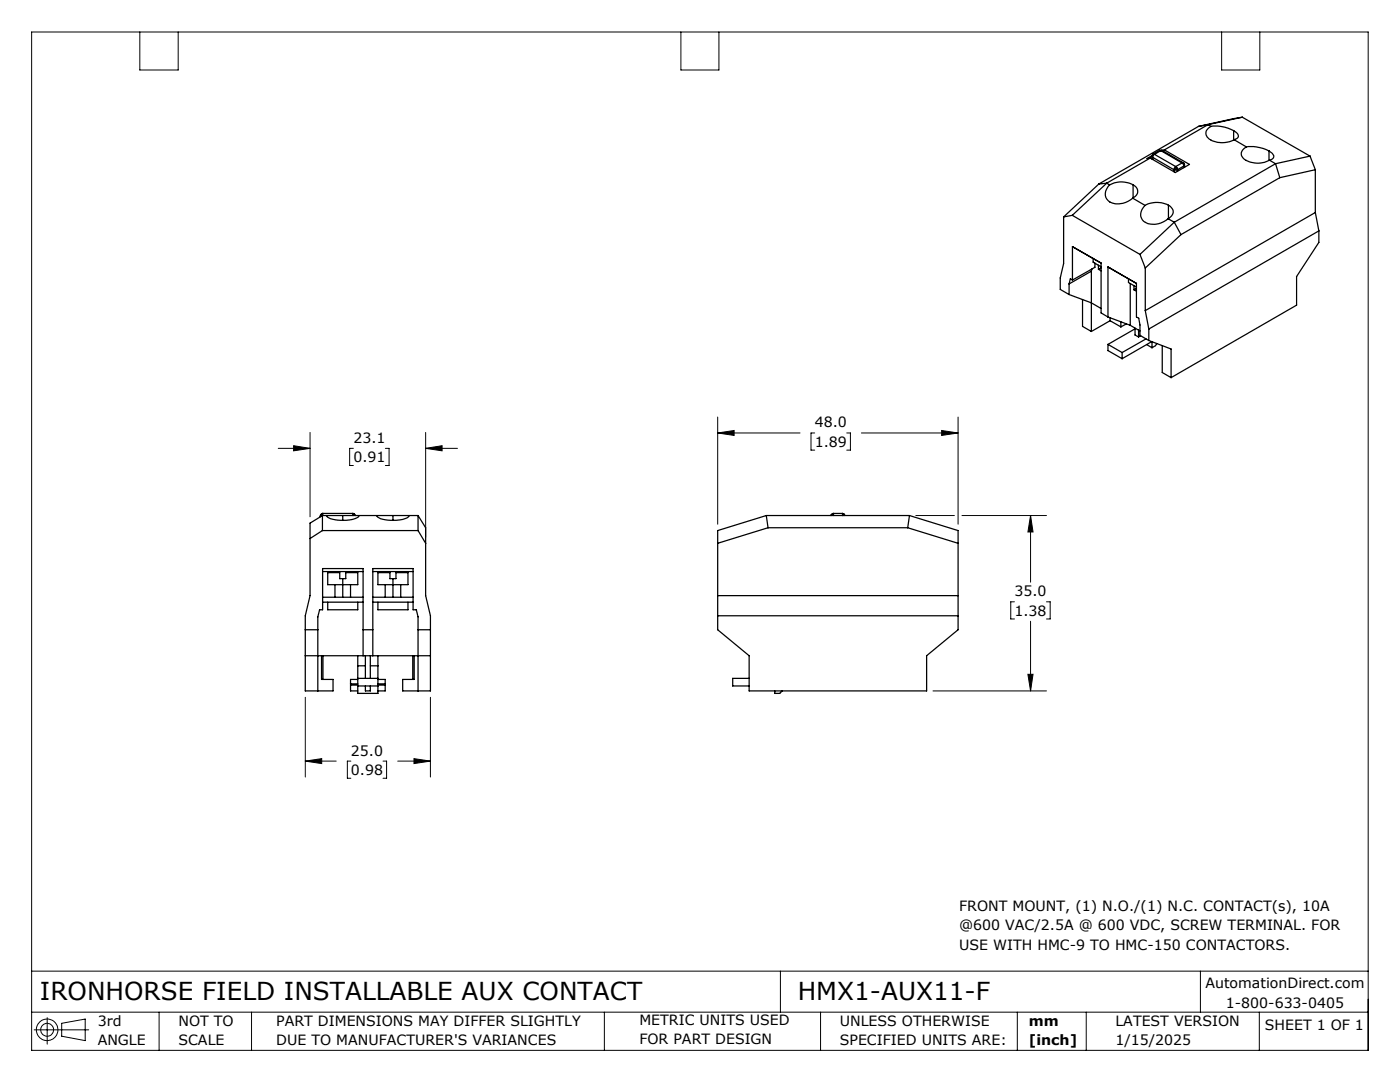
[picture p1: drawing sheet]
<svg xmlns="http://www.w3.org/2000/svg" width="279mm" height="216mm" viewBox="0 0 279 216" stroke-linecap="round" stroke-linejoin="round" font-family="sans-serif">
<g fill="none" stroke="#000" stroke-width=".25">
<path d="M219.3 36.7l-7 6.6M220.9 36.5l-6.9 6.5M220.9 36.5l.5 .4M220.9 36.5l-1.6 .2M221.4 36.9a2.1 2.1 0 0 0 .1 3.4 4.3 4.3 0 0 0 4.6-.8M226.1 39.5l2.4 1.5M226.1 36.9a1.42 1.42 0 0 1 1 1.3 1.42 1.42 0 0 1-1 1.3M226.1 36.9a5 5 0 0 0-4.7 0M226.1 36.9v2.6M229.6 31.5l-8.7 5M229.9 31.2l.1 .2M229.9 31.2v.6"/>
<path d="M229.9 31l-1 .6 .7-.1M230 31.4l4.3 2.5M230 31.4v.4M230.2 30.8l-.3 .4M230.2 30.8h.2M230.4 30.8l-.4 .6M230.4 30.8l-.4 .1-.1 .3M230.4 30.8l4.2 2.4M231.4 30h.5M231.4 30l.3 .1M231.4 30l-1.2 .8M231.7 30.1l-1.3 .7"/>
<path d="M231.7 30.1l4.2 2.4M231.9 30l-.2 .1M231.9 30l4.2 2.5M232.4 29.9l5 2.9-2.8 1.6-5-2.9M232.4 29.9l-.6 .1M234.3 33.9h.7M234.3 33.9v.4M234.6 33.2l-.3 .7M234.6 33.2l.3 .3M234.9 33.5l-.6 .4M234.9 33.5l.1 .4M235 33.9v.3"/>
<path d="M235.9 32.5l.4 .6M235.9 32.5l-1.3 .7M236.1 32.5l.3 .4M236.1 32.5h-.2M236.1 32.5l.2 .2v.4M236.3 33.1l-1.3 .8M236.3 33.1v.3M236.4 32.9l-.1 .2M236.4 32.9v.5M239.2 25.2l-19.9 11.5M241.1 24.9l.6 .3M241.1 24.9l-8.7 5"/>
<path d="M241.1 24.9l-1.9 .3M241.7 25.2a1.4 1.4 0 0 0-1 1.3 1.4 1.4 0 0 0 .9 1.4 4.9 4.9 0 0 0 4.7 0M241.7 25.2a7.4 7.4 0 0 1 4.5 .9M246.2 26.1l.3 .2a.8 .8 0 0 1 .7 .9 .8 .8 0 0 1-.9 .7M246.2 26.1v1.8M246.3 27.9l2.4 1.4M247.9 23.4l-6.8 1.5M247.9 23.4l13.5 7.8M247.9 23.4l-8.7 1.8M248.7 29.3a1.45 1.45 0 0 0-1 1.5 1.45 1.45 0 0 0 1.3 1.3 4.8 4.8 0 0 0 4.3-.1M248.7 29.3a7.5 7.5 0 0 1 4.6 .8M253.3 30.1l.3 .3a.81 .81 0 0 1 .6 .9 .81 .81 0 0 1-.9 .7"/>
<path d="M253.3 30.1v1.9M253.3 32l1.3 .7M254.6 32.7l-20.2 11.6M254.6 32.7l.8 2.8M255.4 35.5l-19.7 11.3M261.4 31.2l-6.8 1.5M261.4 31.2l1.1 2.7M262.5 33.9l-7.1 1.6M262.5 33.9v8.5M212.3 43.3v9.3l-.7 2.9v2.2l1.8 1.1M213.4 56.7v2.1M213.4 58.8l4.4 1.6 1.9 1.2"/>
<path d="M214 43l13.5 7.8M214 43l-1.7 .3M214 49.2l5.7 3.3v9.9l1.4 .9M214 49.2v6.7M214 55.9l-.4-.3-.2 1.1M214 49.2l.5 .3M216 59.8v5.3l1.8 1M217.8 54.1v12M217.8 54.1l-4.4 2.6M217.9 53.7l-.1 .4M218.2 51.6v.7l1.5 .9M218.5 52.5v.8l-4.5 2.6"/>
<path d="M219.2 52.9v.8M219.2 53.7l.5 .3M219.7 53.4l-.5 .3M221.1 53.3l5.7 3.3v6.7l.5 .2 .2 1.3v2.1l1.8 1M221.1 53.3v10M221.1 53.3l.4 .2M225.2 55.6v.8l1.6 .9M225.6 56.6v8.3M226.3 57v.8M226.3 57.8l.5 .3M226.8 57.5l-.5 .3M227.5 50.8l1.1 2.7"/>
<path d="M228.5 41a2.04 2.04 0 0 0-.8 2.3 2.04 2.04 0 0 0 2 1.4 4.4 4.4 0 0 0 3.4-1.1M228.6 53.5v8.5M233.1 43.6l1.3 .7M233.2 41a1.4 1.4 0 0 1 .9 1.3 1.4 1.4 0 0 1-1 1.3M233.2 41a4.9 4.9 0 0 0-4.7 0M233.2 41v2.6M234.4 44.3l-6.9 6.5M234.4 44.3l1.3 2.5M235.7 46.8l-7.1 6.7M262.5 42.4l-33.9 19.6M262.5 42.4l.7 3.7M263.2 46.1l-33.9 19.6"/>
<path d="M263.2 46.1v2.3l-4.4 6.8v5.7l-25.1 14.5M221.1 68.7v1.3l2.8 1.6M221.1 63.3l4.5 1.6M221.1 68.7l2.8 1.6M221.5 63.4v.6M221.5 64l-3.7 2.1M221.5 64l2.2 1.2M223.7 64.2v1M223.9 70.3v1.3M224.8 64.6l-1.1 .6M225.6 64.9l1.9 1.1M226.5 65.5v1.4l.7 .3"/>
<path d="M226.5 65.6l-5.4 3.1M227.2 65.9v1.3M227.6 67l-.4 .2M228.6 62l.7 3.7M228.7 67.6l-4.8 2.7M228.8 68.8l1.1 .6M229.3 65.7v2.2M229.3 67.9l4.4 1.7v5.8M229.9 68.2l-6 3.4M229.9 68.2v1.2M230.9 68.5l-.3 .5-.7 .4M232 69v5.3l1.7 1.1"/>
<path d="M63.9 103h.2M63.9 103v.1M64.1 103h.1M64.3 102.9v3M64.3 102.9h.9M64.3 105.9h19.1M64.3 102.9l-2.4 1.5v14.5l-1 4v15h5.6v-2.3h-2.3v-4.8M64.3 105.9l-2.4 1.6M64.4 114.1h8.1M64.4 119.2h8.1M64.4 102.4l-.2 .2-.1 .4M64.4 102.4l-.3 .2-.2 .4"/>
<path d="M64.4 102.4v.5M64.4 102.4h6M65.2 102.9v.1a4.5 4.5 0 0 0 3.2 .8M65.2 102.9h3.2M65.4 114.3h2.4v1.2h1.2v-1.2h2.4v2.4h-6zM66.9 116.7v2.5M68.4 102.9h3.2M68.4 102.9v.9M68.4 115.5v3.7M70 116.7v2.5M70.4 102.4l.4 .2M70.4 102.4v.5"/>
<path d="M70.8 102.6l.1 .3M70.8 102.6l-.3 .3M71.6 102.9l-.1 .3-1.2 .4-1.9 .2M71.6 102.9h3.6M74.4 114.1h8M74.4 119.2h8M75.2 102.9v.1a4.5 4.5 0 0 0 3.2 .8M75.2 102.9h3.2M75.4 114.3h2.4v1.2h1.2v-1.2h2.4v2.4h-6zM76.9 116.7v2.5M78.4 102.9h3.3M78.4 102.9v.9"/>
<path d="M78.4 115.5v3.7M80 116.7v2.5M81.7 102.9l-.5 .4-.8 .3-2 .2M81.7 102.9h1.7M83.4 102.9v3M83.4 102.9l1.5 2.4v13.6l1 4v15h-5.5v-2.3h2.3v-4.8M83.4 105.9l1.5 2.5M143.2 118.9h48M152.9 102.9h28.6M152.9 102.9l-9.7 3v19.8l6.3 5.1v7.1h35.4v-7.1l6.3-5.1v-19.8l-9.7-3M152.9 102.9l.4 2.4M153.3 105.3l-10.1 3.1"/>
<path d="M153.3 105.3h27.9M166.3 102.4v.2M166.3 102.4l-.4 .2-.1 .3 .1-.2 .4-.1M166.3 102.6v.3M166.3 102.4h1.8M168.1 102.4l.4 .2M168.1 102.4v.5M168.5 102.6l.1 .3M168.5 102.6l-.3 .3M181.2 105.3l10 3.1M181.5 102.9l-.3 2.4M60.9 125.7h2.5"/>
<path d="M60.9 130.8h25M64.4 120.2h8.1M64.5 130.8v4.8M65.4 120.2v1.5h6v-1.5M70 136.5h1.4M70 136.7h1.4M71.4 132.9v2.5M71.4 135.4v3h4v-3M71.4 130.8v2.1M71.4 135.6h-1.4v2.3h1.4M71.4 135.4h4M71.4 136.9h4"/>
<path d="M71.4 132.9h1.5M72.5 130.8v-17.3h-8.1v8.2h-.6l-.4 1.4v14.8M72.5 125.7h1.9M72.9 136.9v1h1v-1M72.9 130.8v4.6M73.9 130.8v4.6M73.9 132.9h1.5M74.4 130.8v-17.3h8v8.2h.7l.3 1.4v14.8M74.4 120.2h8M75.4 132.9v2.5M75.4 120.2v1.5h6v-1.5M75.4 130.8v2.1"/>
<path d="M75.4 135.6h1.5v2.3h-1.5M75.4 136.5h1.5M75.4 136.7h1.5M82.4 130.8v4.8M83.4 125.7h2.5M143.2 122.9h48M149.5 135.4h-3.3v1.5h3.3M154.6 137.9v.5h1l.5-.5"/>
</g>
<g fill="none" stroke="#000" stroke-width=".2">
<path d="M6.3 6.4h266.7v203.2h-266.7zM27.9 6.4v7.6h7.7v-7.6M135.9 6.4v7.6h7.6v-7.6M243.8 6.4v7.6h7.6v-7.6M55.5 89.5h6.4M58.6 88.9l3.3 .6-3.3 .5zM61.9 86.3v16.8M70.5 89.5h-.7v3.4h.7M76.9 89.5h.7v3.4h-.7M84.9 89.5l3.3-.6v1.1zM84.9 89.5h6.4M84.9 86.3v20.8"/>
<path d="M143.2 86.4l3.3-.5v1zM143.2 86.4h16.5M143.2 83.2v21.4M162.6 86.4h-.7v3.4h.7M169 86.4h.7v3.4h-.7M171.9 86.4h19.3M187.9 85.9l3.3 .5-3.3 .5zM191.2 83.2v21.4M182.8 102.9h7.7M192 102.9h16.8M205.7 102.9l.5 3.3h-1.1zM205.7 102.9v13.3"/>
<path d="M60.9 139.1v15.9M85.9 139.1v15.9M186.2 137.9h22.6M202.5 120.1h-.8v3.4h.8M205.1 134.5h1.1l-.5 3.4zM205.7 124v13.9M208.8 120.1h.8v3.4h-.8M60.9 151.9l3.3-.5v1zM60.9 151.9h6.2M70 151.9h-.7v3.4h.7M76.4 151.9h.8v3.4h-.8M79.4 151.9h6.5"/>
<path d="M82.6 151.4l3.3 .5-3.3 .5zM6.3 193.8h266.7M155.8 193.8v8.2M239.6 193.8v8.2M6.3 202h266.7M6.8 205.5h10.9M9.4 203.1v5.3M12.3 204.2l4.7-.9v4.3l-4.7-.8zM31.7 202v7.6M50.2 202v7.6M120.6 202v7.6M163.8 202v7.6"/>
<path d="M203 202v7.6M216.8 202v7.6M251.3 202v7.6"/>
<circle cx="9.4" cy="205.5" r="2.16"/>
<circle cx="9.4" cy="205.5" r="1.29"/>
</g>
<path d="M82.6 151.4l3.3 .5-3.3 .5zM60.9 151.9l3.3-.5v1zM58.6 88.9l3.3 .6-3.3 .5zM84.9 89.5l3.3-.6v1.1zM143.2 86.4l3.3-.5v1zM187.9 85.9l3.3 .5-3.3 .5zM205.7 102.9l.5 3.3h-1.1zM205.1 134.5h1.1l-.5 3.4z" fill="#000"/>
<g font-size="4.9">
<text x="8" y="199.6">IRONHORSE FIELD INSTALLABLE AUX CONTACT</text>
<text x="159.2" y="199.6">HMX1-AUX11-F</text>
</g>
<g font-size="2.8">
<text x="70.5" y="88.4">23.1</text>
<text x="162.6" y="85.3">48.0</text>
<text x="162.6" y="89.2">1.89</text>
<text x="70.5" y="92.3">0.91</text>
<text x="202.5" y="119">35.0</text>
<text x="202.5" y="122.9">1.38</text>
<text x="70" y="150.8">25.0</text>
<text x="70" y="154.7">0.98</text>
<text x="191.4" y="181.8">FRONT MOUNT, (1) N.O./(1) N.C. CONTACT(s), 10A</text>
<text x="191.4" y="185.7">@600 VAC/2.5A @ 600 VDC, SCREW TERMINAL. FOR</text>
<text x="191.4" y="189.5">USE WITH HMC-9 TO HMC-150 CONTACTORS.</text>
<text x="240.6" y="197.1">AutomationDirect.com</text>
<text x="244.6" y="201.1">1-800-633-0405</text>
<text x="19.5" y="204.7">3rd</text>
<text x="19.5" y="208.5">ANGLE</text>
<text x="35.6" y="204.7">NOT TO</text>
<text x="35.6" y="208.5">SCALE</text>
<text x="55.1" y="204.7">PART DIMENSIONS MAY DIFFER SLIGHTLY</text>
<text x="55.1" y="208.5">DUE TO MANUFACTURER'S VARIANCES</text>
<text x="127.6" y="204.5">METRIC UNITS USED</text>
<text x="127.6" y="208.3">FOR PART DESIGN</text>
<text x="167.6" y="204.6">UNLESS OTHERWISE</text>
<text x="167.6" y="208.5">SPECIFIED UNITS ARE:</text>
<text x="205.3" y="204.7">mm</text>
<text x="205.3" y="208.5">[inch]</text>
<text x="222.6" y="208.5">1/15/2025</text>
<text x="222.6" y="204.7">LATEST VERSION</text>
<text x="252.4" y="205.6">SHEET 1 OF 1</text>
</g>
</svg>
